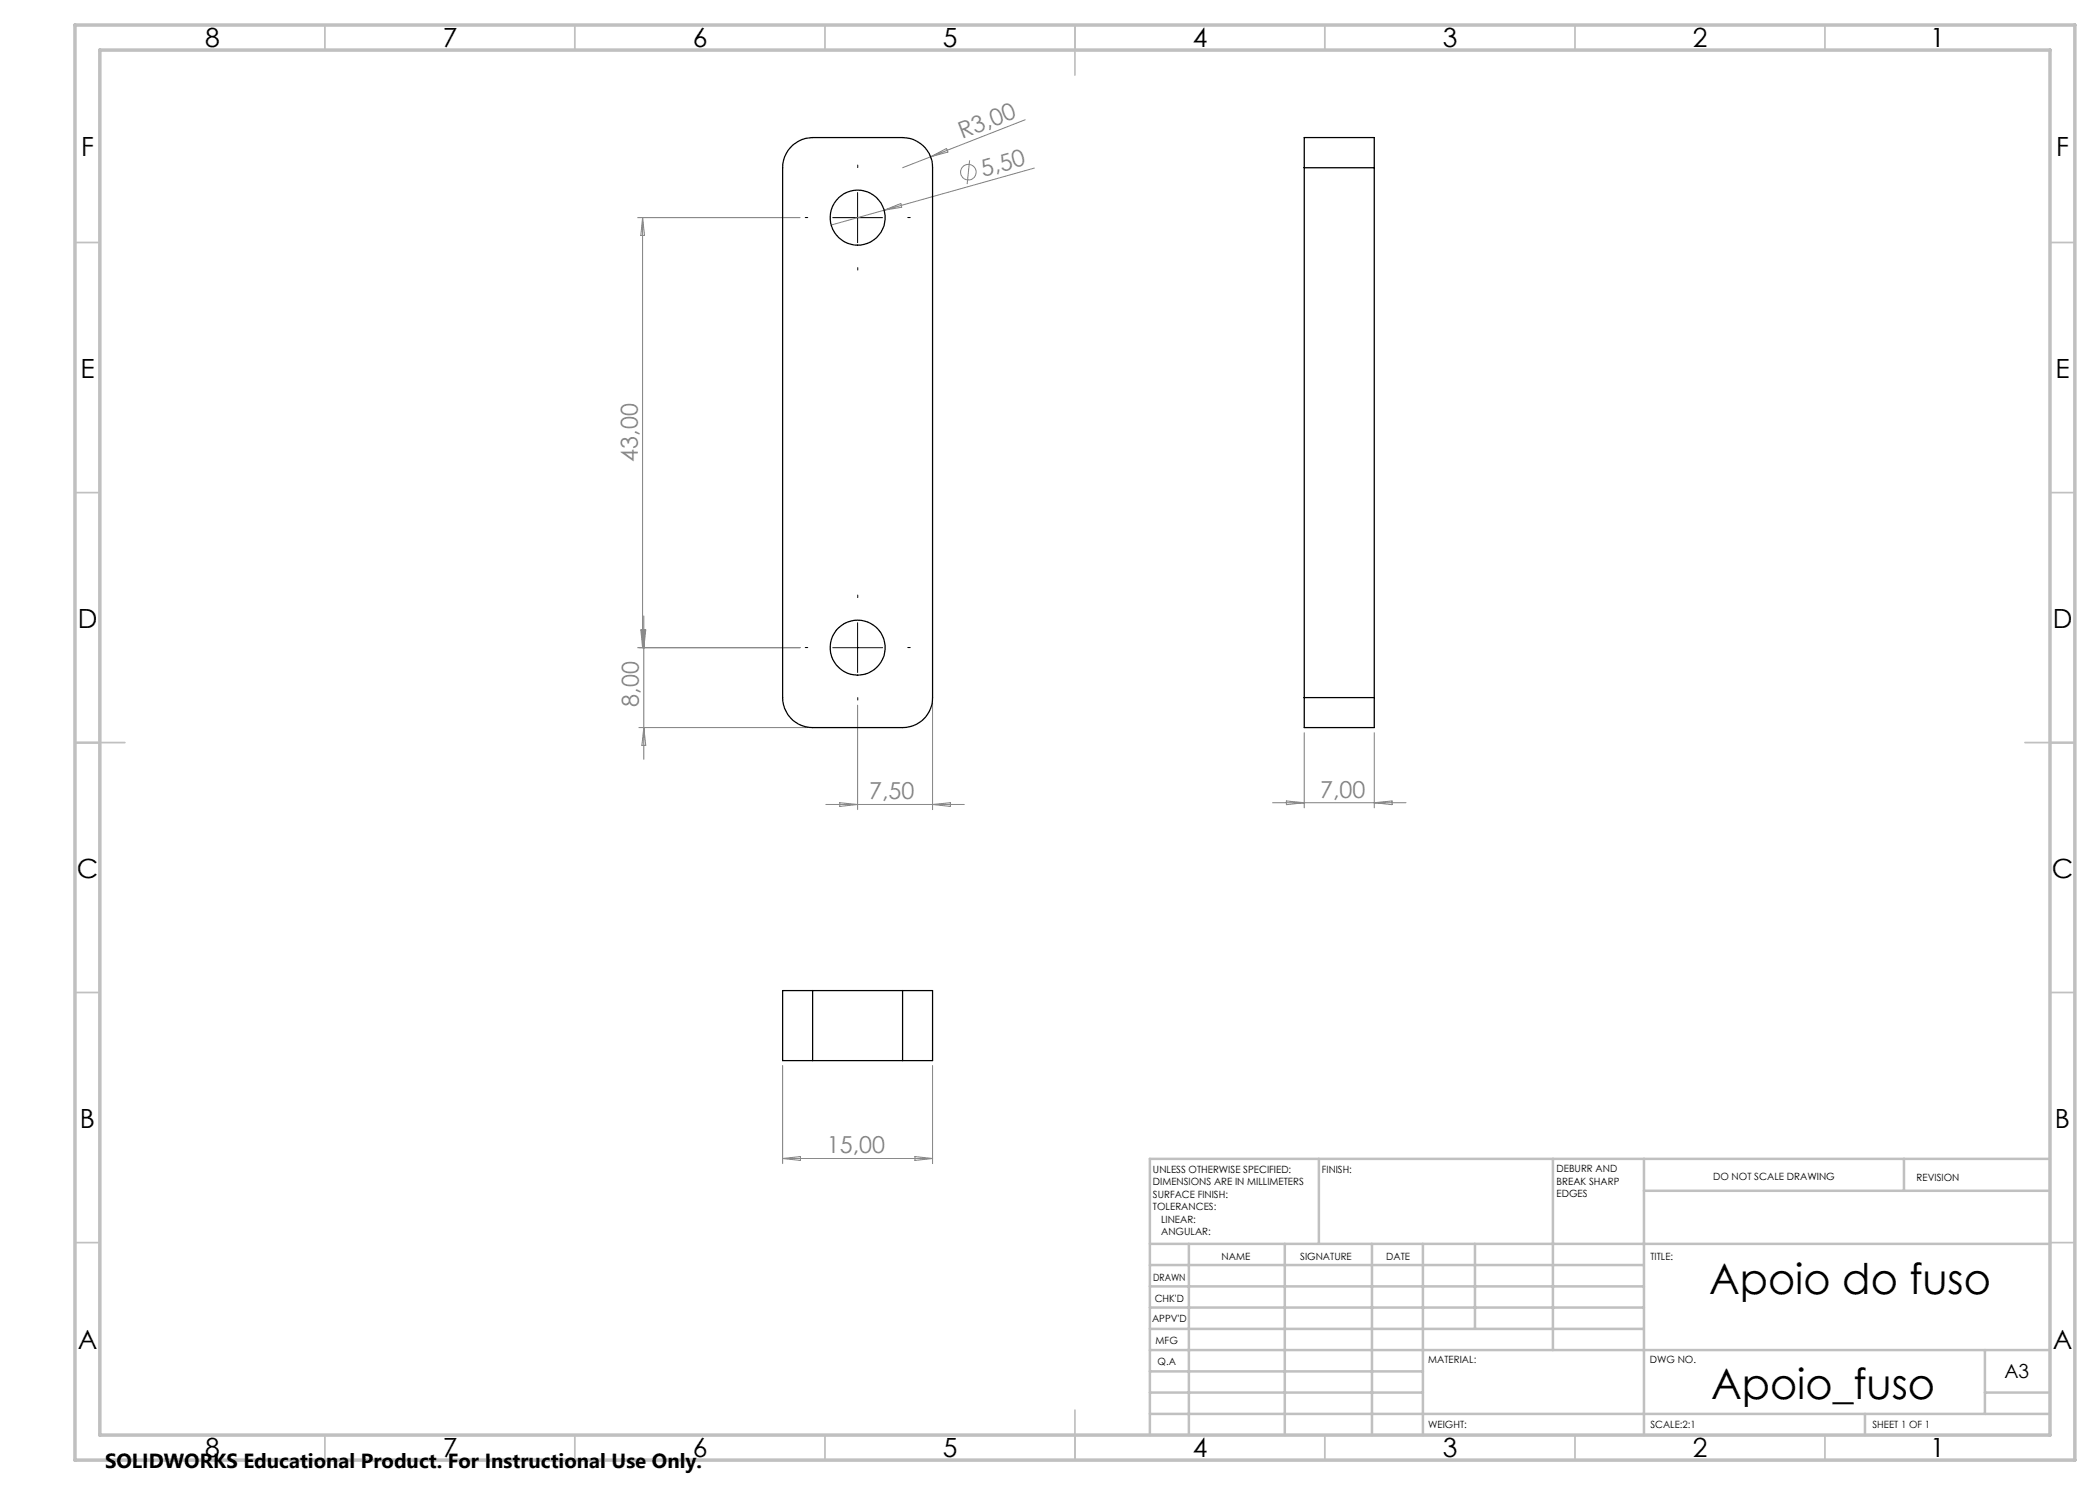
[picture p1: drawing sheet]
<svg xmlns="http://www.w3.org/2000/svg" width="420mm" height="297mm" viewBox="0 0 420 297" stroke-linecap="round" stroke-linejoin="round" font-family="sans-serif">
<g fill="none" stroke="#808080" stroke-width=".2">
<path d="M186.1 31.4l-5.6 2.1M186.1 31.4l3.2-1.7 .3 .7zM193.9 32.1l-.5 4.7M205 24l-18.9 7.4M206.9 33.6l-40.7 11.4M127.5 43.5h32.5M128.5 43.5v86M128.5 43.5l.4 3.6h-.7zM176.8 42l3.4-1.3 .1 .7zM127.5 129.5h32.5M128.4 126l.4 3.5 .4-3.5h-1l.3 3.5M128.8 123.2v28.7"/>
<path d="M128.9 126l-.4 3.5M127.8 145.5h33.7M128.8 145.5l.4 3.6h-.8zM171.5 141v20.9M186.5 140.5v21.4M260.8 146.5v15.1M274.8 146.5v15.1M165.2 160.9h27.7M168 160.5l3.5 .4-3.5 .4zM186.5 160.9l3.6-.4v.8zM254.5 160.5h26.7M257.3 160.2l3.5 .3-3.5 .4z"/>
<path d="M274.8 160.5l3.6-.3v.7zM156.5 213.1v19.6M186.5 213.1v19.6M156.5 231.7h30M156.5 231.7l3.6-.4v.8zM183 231.3l3.5 .4-3.5 .4z"/>
<circle cx="193.7" cy="34.4" r="1.55"/>
</g>
<path d="M171.5 33.5v-.5M161.5 43.5h-.5M171.5 53.5v.5M181.5 43.5h.5M171.5 119.5v-.5M161.5 129.5h-.5M171.5 139.5v.5M181.5 129.5h.5" fill="none" stroke="#000" stroke-width=".2" stroke-dasharray="15.2 1.3 1.3 1.3"/>
<path d="M171.5 38.5v10M166.5 43.5h10M166.5 129.5h10M171.5 124.5v10" fill="none" stroke="#000" stroke-width=".2"/>
<g fill="none" stroke="#c0c0c0" stroke-width=".35">
<path d="M65 5v5M115 5v5M165 5v5M215 5v10M265 5v5M315 5v5M365 5v5M15 48.5h5M410 48.5h5M15 98.5h5M410 98.5h5M15 148.5h10"/>
<path d="M405 148.5h10M15 198.5h5M410 198.5h5M15 248.5h5M410 248.5h5M65 287v5M115 287v5M165 287v5M215 282v10M265 287v5M315 287v5M365 287v5"/>
</g>
<g fill="none" stroke="#c0c0c0" stroke-width=".5">
<path d="M263.8 231.8v17M310.6 231.8v38.2M328.8 231.8v55.2M328.8 238.2h81.2M380.8 231.8v6.4M410 231.8h-180v55.2M230 248.8h180M230 257.3h98.8M230 253h98.8M237.8 248.8v38.2M257 248.8v38.2M274.4 248.8v38.2"/>
<path d="M284.6 248.8v38.2M295 248.8v17M230 265.8h98.8M230 261.5h98.8M230 278.5h54.6M230 274.3h54.6M230 270h180M397 278.5h13M397 270v12.8M230 282.8h180M373 282.8v4.2"/>
</g>
<path d="M15 5h400v287h-400zM20 10h390v277h-390z" fill="none" stroke="#c0c0c0" stroke-width=".7"/>
<g fill="none" stroke="#000" stroke-width=".25">
<path d="M158.5 29a6 6 0 0 1 4-1.5h18a6 6 0 0 1 6 6v106a5.9 5.9 0 0 1-6 6h-18a5.9 5.9 0 0 1-6-6v-106a6 6 0 0 1 2-4.5zM260.8 33.5v-6h14v6M260.8 33.5h14M260.8 33.5v106M274.8 33.5v106M260.8 139.5v6h14v-6M260.8 139.5h14M162.5 198.1h-6v14h6M162.5 198.1v14M162.5 198.1h18M180.5 198.1h6v14h-6M180.5 198.1v14"/>
<path d="M162.5 212.1h18"/>
<circle cx="171.5" cy="43.5" r="5.5"/>
<circle cx="171.5" cy="129.5" r="5.5"/>
</g>
<g font-size="8.5">
<text x="341.8" y="258.8">Apoio do fuso</text>
<text x="342.2" y="279.7">Apoio_fuso</text>
</g>
<g font-size="5.3">
<text x="41" y="9.5">8</text>
<text x="88.5" y="9.5">7</text>
<text x="138.5" y="9.5">6</text>
<text x="188.5" y="9.5">5</text>
<text x="238.5" y="9.5">4</text>
<text x="288.5" y="9.5">3</text>
<text x="338.5" y="9.5">2</text>
<text x="386" y="9.5">1</text>
<text x="16.2" y="31.3">F</text>
<text x="411.2" y="31.3">F</text>
<text x="16.1" y="75.5">E</text>
<text x="411.1" y="75.5">E</text>
<text x="15.5" y="125.5">D</text>
<text x="410.5" y="125.5">D</text>
<text x="15.4" y="175.5">C</text>
<text x="410.4" y="175.5">C</text>
<text x="16" y="225.5">B</text>
<text x="411" y="225.5">B</text>
<text x="15.5" y="269.8">A</text>
<text x="410.5" y="269.8">A</text>
<text x="41" y="291.5">8</text>
<text x="88.5" y="291.5">7</text>
<text x="138.5" y="291.5">6</text>
<text x="188.5" y="291.5">5</text>
<text x="238.5" y="291.5">4</text>
<text x="288.5" y="291.5">3</text>
<text x="338.5" y="291.5">2</text>
<text x="386" y="291.5">1</text>
</g>
<g font-size="4.7" fill="#808080">
<text x="192.4" y="27.8" transform="rotate(-21 192.4 27.8)">R3,00</text>
<text x="196.6" y="35.4" transform="rotate(-16 196.6 35.4)">5,50</text>
<text x="127.5" y="92.3" transform="rotate(-90 127.5 92.3)">43,00</text>
<text x="127.8" y="141.3" transform="rotate(-90 127.8 141.3)">8,00</text>
<text x="173.9" y="159.9">7,50</text>
<text x="264" y="159.5">7,00</text>
<text x="165.4" y="230.7">15,00</text>
</g>
<text font-size="4.1" x="21" y="293.7">SOLIDWORKS Educational Product. For Instructional Use Only.</text>
<text font-size="3.9" x="400.9" y="275.5">A3</text>
<g font-size="2">
<text x="230.6" y="234.6">UNLESS OTHERWISE SPECIFIED:</text>
<text x="230.6" y="237.1">DIMENSIONS ARE IN MILLIMETERS</text>
<text x="230.6" y="239.6">SURFACE FINISH:</text>
<text x="264.4" y="234.6">FINISH:</text>
<text x="311.3" y="234.5">DEBURR AND</text>
<text x="311.3" y="237">BREAK SHARP</text>
<text x="311.3" y="239.5">EDGES</text>
<text x="342.6" y="236">DO NOT SCALE DRAWING</text>
<text x="383.3" y="236.2">REVISION</text>
<text x="230.6" y="242.1">TOLERANCES:</text>
<text x="232.2" y="244.6">LINEAR:</text>
<text x="232.2" y="247.1">ANGULAR:</text>
<text x="244.3" y="252">NAME</text>
<text x="260" y="251.9">SIGNATURE</text>
<text x="277.2" y="251.9">DATE</text>
<text x="330.1" y="251.9">TITLE:</text>
<text x="230.6" y="256.1">DRAWN</text>
<text x="230.9" y="260.3">CHK'D</text>
<text x="230.4" y="264.4">APPV'D</text>
<text x="231.1" y="268.8">MFG</text>
<text x="231.5" y="273">Q.A</text>
<text x="285.6" y="272.5">MATERIAL:</text>
<text x="330" y="272.5">DWG NO.</text>
<text x="285.6" y="285.5">WEIGHT:</text>
<text x="330.1" y="285.6">SCALE:2:1</text>
<text x="374.5" y="285.6">SHEET 1 OF 1</text>
</g>
</svg>
